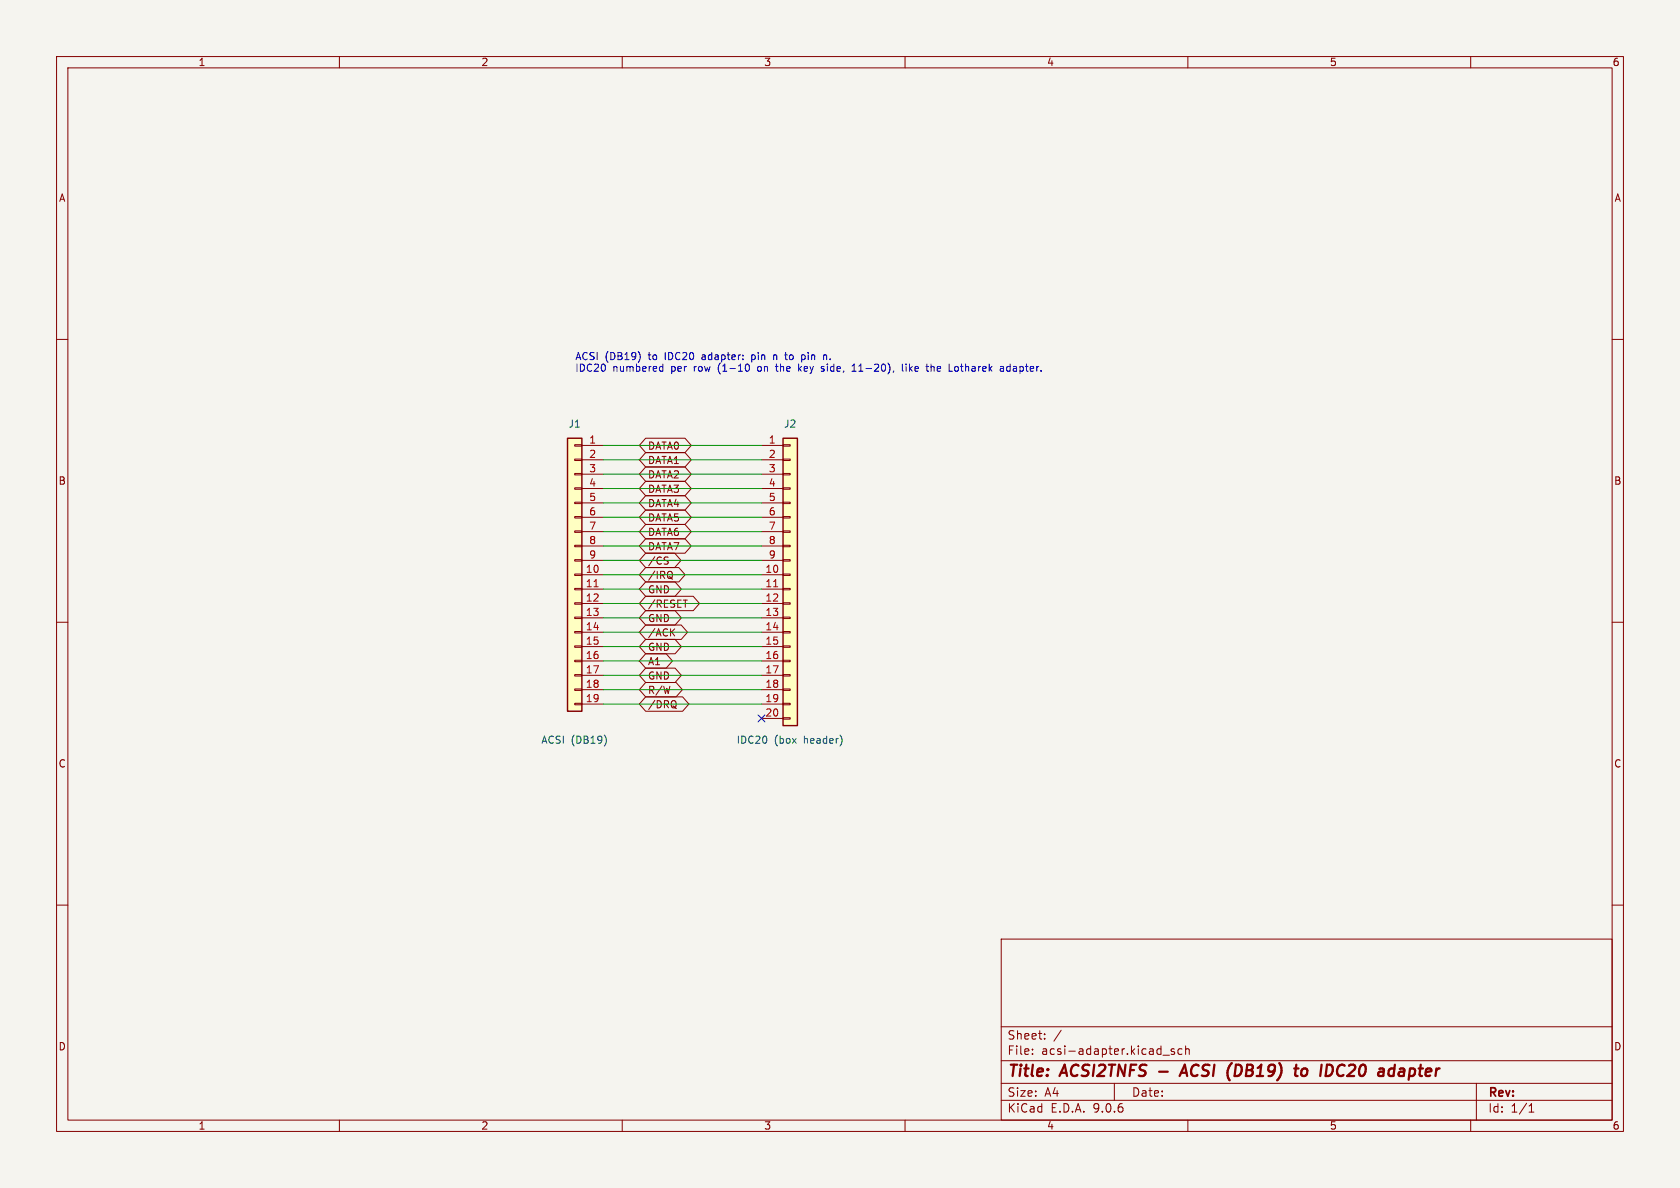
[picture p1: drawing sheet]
(kicad_sch
 (version 20250114)
 (generator "eeschema")
 (generator_version "9.0")
 (paper "A4")
 (title_block
  (title "ACSI2TNFS - ACSI (DB19) to IDC20 adapter"))
 (lib_symbols
  (symbol "Connector_Generic:Conn_01x19"
  (pin_names
   (offset 1.016) (hide yes))
  (exclude_from_sim no)
  (in_bom yes)
  (on_board yes)
  (property "Reference" "J" (at 0 25.4 0) (effects (font (size 1.27 1.27))))
  (property "Value" "Conn_01x19" (at 0 -25.4 0) (effects (font (size 1.27 1.27))))
  (property "Footprint" "" (at 0 0 0) (effects (font (size 1.27 1.27)) (hide yes)))
  (property "Datasheet" "~" (at 0 0 0) (effects (font (size 1.27 1.27)) (hide yes)))
  (property "Description" "Generic connector, single row, 01x19, script generated (kicad-library-utils/schlib/autogen/connector/)" (at 0 0 0) (effects (font (size 1.27 1.27)) (hide yes)))
  (symbol "Conn_01x19_1_1"
   (rectangle (start -1.27 24.13) (end 1.27 -24.13) (stroke (width 0.254) (type default)) (fill (type background)))
   (rectangle (start -1.27 22.987) (end 0 22.733) (stroke (width 0.1524) (type default)) (fill (type none)))
   (rectangle (start -1.27 20.447) (end 0 20.193) (stroke (width 0.1524) (type default)) (fill (type none)))
   (rectangle (start -1.27 17.907) (end 0 17.653) (stroke (width 0.1524) (type default)) (fill (type none)))
   (rectangle (start -1.27 15.367) (end 0 15.113) (stroke (width 0.1524) (type default)) (fill (type none)))
   (rectangle (start -1.27 12.827) (end 0 12.573) (stroke (width 0.1524) (type default)) (fill (type none)))
   (rectangle (start -1.27 10.287) (end 0 10.033) (stroke (width 0.1524) (type default)) (fill (type none)))
   (rectangle (start -1.27 7.747) (end 0 7.493) (stroke (width 0.1524) (type default)) (fill (type none)))
   (rectangle (start -1.27 5.207) (end 0 4.953) (stroke (width 0.1524) (type default)) (fill (type none)))
   (rectangle (start -1.27 2.667) (end 0 2.413) (stroke (width 0.1524) (type default)) (fill (type none)))
   (rectangle (start -1.27 0.127) (end 0 -0.127) (stroke (width 0.1524) (type default)) (fill (type none)))
   (rectangle (start -1.27 -2.413) (end 0 -2.667) (stroke (width 0.1524) (type default)) (fill (type none)))
   (rectangle (start -1.27 -4.953) (end 0 -5.207) (stroke (width 0.1524) (type default)) (fill (type none)))
   (rectangle (start -1.27 -7.493) (end 0 -7.747) (stroke (width 0.1524) (type default)) (fill (type none)))
   (rectangle (start -1.27 -10.033) (end 0 -10.287) (stroke (width 0.1524) (type default)) (fill (type none)))
   (rectangle (start -1.27 -12.573) (end 0 -12.827) (stroke (width 0.1524) (type default)) (fill (type none)))
   (rectangle (start -1.27 -15.113) (end 0 -15.367) (stroke (width 0.1524) (type default)) (fill (type none)))
   (rectangle (start -1.27 -17.653) (end 0 -17.907) (stroke (width 0.1524) (type default)) (fill (type none)))
   (rectangle (start -1.27 -20.193) (end 0 -20.447) (stroke (width 0.1524) (type default)) (fill (type none)))
   (rectangle (start -1.27 -22.733) (end 0 -22.987) (stroke (width 0.1524) (type default)) (fill (type none)))
   (pin passive line (at -5.08 22.86 0) (length 3.81) (name "Pin_1" (effects (font (size 1.27 1.27)))) (number "1" (effects (font (size 1.27 1.27)))))
   (pin passive line (at -5.08 20.32 0) (length 3.81) (name "Pin_2" (effects (font (size 1.27 1.27)))) (number "2" (effects (font (size 1.27 1.27)))))
   (pin passive line (at -5.08 17.78 0) (length 3.81) (name "Pin_3" (effects (font (size 1.27 1.27)))) (number "3" (effects (font (size 1.27 1.27)))))
   (pin passive line (at -5.08 15.24 0) (length 3.81) (name "Pin_4" (effects (font (size 1.27 1.27)))) (number "4" (effects (font (size 1.27 1.27)))))
   (pin passive line (at -5.08 12.7 0) (length 3.81) (name "Pin_5" (effects (font (size 1.27 1.27)))) (number "5" (effects (font (size 1.27 1.27)))))
   (pin passive line (at -5.08 10.16 0) (length 3.81) (name "Pin_6" (effects (font (size 1.27 1.27)))) (number "6" (effects (font (size 1.27 1.27)))))
   (pin passive line (at -5.08 7.62 0) (length 3.81) (name "Pin_7" (effects (font (size 1.27 1.27)))) (number "7" (effects (font (size 1.27 1.27)))))
   (pin passive line (at -5.08 5.08 0) (length 3.81) (name "Pin_8" (effects (font (size 1.27 1.27)))) (number "8" (effects (font (size 1.27 1.27)))))
   (pin passive line (at -5.08 2.54 0) (length 3.81) (name "Pin_9" (effects (font (size 1.27 1.27)))) (number "9" (effects (font (size 1.27 1.27)))))
   (pin passive line (at -5.08 0 0) (length 3.81) (name "Pin_10" (effects (font (size 1.27 1.27)))) (number "10" (effects (font (size 1.27 1.27)))))
   (pin passive line (at -5.08 -2.54 0) (length 3.81) (name "Pin_11" (effects (font (size 1.27 1.27)))) (number "11" (effects (font (size 1.27 1.27)))))
   (pin passive line (at -5.08 -5.08 0) (length 3.81) (name "Pin_12" (effects (font (size 1.27 1.27)))) (number "12" (effects (font (size 1.27 1.27)))))
   (pin passive line (at -5.08 -7.62 0) (length 3.81) (name "Pin_13" (effects (font (size 1.27 1.27)))) (number "13" (effects (font (size 1.27 1.27)))))
   (pin passive line (at -5.08 -10.16 0) (length 3.81) (name "Pin_14" (effects (font (size 1.27 1.27)))) (number "14" (effects (font (size 1.27 1.27)))))
   (pin passive line (at -5.08 -12.7 0) (length 3.81) (name "Pin_15" (effects (font (size 1.27 1.27)))) (number "15" (effects (font (size 1.27 1.27)))))
   (pin passive line (at -5.08 -15.24 0) (length 3.81) (name "Pin_16" (effects (font (size 1.27 1.27)))) (number "16" (effects (font (size 1.27 1.27)))))
   (pin passive line (at -5.08 -17.78 0) (length 3.81) (name "Pin_17" (effects (font (size 1.27 1.27)))) (number "17" (effects (font (size 1.27 1.27)))))
   (pin passive line (at -5.08 -20.32 0) (length 3.81) (name "Pin_18" (effects (font (size 1.27 1.27)))) (number "18" (effects (font (size 1.27 1.27)))))
   (pin passive line (at -5.08 -22.86 0) (length 3.81) (name "Pin_19" (effects (font (size 1.27 1.27)))) (number "19" (effects (font (size 1.27 1.27))))))
  (embedded_fonts no))
  (symbol "Connector_Generic:Conn_01x20"
  (pin_names
   (offset 1.016) (hide yes))
  (exclude_from_sim no)
  (in_bom yes)
  (on_board yes)
  (property "Reference" "J" (at 0 25.4 0) (effects (font (size 1.27 1.27))))
  (property "Value" "Conn_01x20" (at 0 -27.94 0) (effects (font (size 1.27 1.27))))
  (property "Footprint" "" (at 0 0 0) (effects (font (size 1.27 1.27)) (hide yes)))
  (property "Datasheet" "~" (at 0 0 0) (effects (font (size 1.27 1.27)) (hide yes)))
  (property "Description" "Generic connector, single row, 01x20, script generated (kicad-library-utils/schlib/autogen/connector/)" (at 0 0 0) (effects (font (size 1.27 1.27)) (hide yes)))
  (symbol "Conn_01x20_1_1"
   (rectangle (start -1.27 24.13) (end 1.27 -26.67) (stroke (width 0.254) (type default)) (fill (type background)))
   (rectangle (start -1.27 22.987) (end 0 22.733) (stroke (width 0.1524) (type default)) (fill (type none)))
   (rectangle (start -1.27 20.447) (end 0 20.193) (stroke (width 0.1524) (type default)) (fill (type none)))
   (rectangle (start -1.27 17.907) (end 0 17.653) (stroke (width 0.1524) (type default)) (fill (type none)))
   (rectangle (start -1.27 15.367) (end 0 15.113) (stroke (width 0.1524) (type default)) (fill (type none)))
   (rectangle (start -1.27 12.827) (end 0 12.573) (stroke (width 0.1524) (type default)) (fill (type none)))
   (rectangle (start -1.27 10.287) (end 0 10.033) (stroke (width 0.1524) (type default)) (fill (type none)))
   (rectangle (start -1.27 7.747) (end 0 7.493) (stroke (width 0.1524) (type default)) (fill (type none)))
   (rectangle (start -1.27 5.207) (end 0 4.953) (stroke (width 0.1524) (type default)) (fill (type none)))
   (rectangle (start -1.27 2.667) (end 0 2.413) (stroke (width 0.1524) (type default)) (fill (type none)))
   (rectangle (start -1.27 0.127) (end 0 -0.127) (stroke (width 0.1524) (type default)) (fill (type none)))
   (rectangle (start -1.27 -2.413) (end 0 -2.667) (stroke (width 0.1524) (type default)) (fill (type none)))
   (rectangle (start -1.27 -4.953) (end 0 -5.207) (stroke (width 0.1524) (type default)) (fill (type none)))
   (rectangle (start -1.27 -7.493) (end 0 -7.747) (stroke (width 0.1524) (type default)) (fill (type none)))
   (rectangle (start -1.27 -10.033) (end 0 -10.287) (stroke (width 0.1524) (type default)) (fill (type none)))
   (rectangle (start -1.27 -12.573) (end 0 -12.827) (stroke (width 0.1524) (type default)) (fill (type none)))
   (rectangle (start -1.27 -15.113) (end 0 -15.367) (stroke (width 0.1524) (type default)) (fill (type none)))
   (rectangle (start -1.27 -17.653) (end 0 -17.907) (stroke (width 0.1524) (type default)) (fill (type none)))
   (rectangle (start -1.27 -20.193) (end 0 -20.447) (stroke (width 0.1524) (type default)) (fill (type none)))
   (rectangle (start -1.27 -22.733) (end 0 -22.987) (stroke (width 0.1524) (type default)) (fill (type none)))
   (rectangle (start -1.27 -25.273) (end 0 -25.527) (stroke (width 0.1524) (type default)) (fill (type none)))
   (pin passive line (at -5.08 22.86 0) (length 3.81) (name "Pin_1" (effects (font (size 1.27 1.27)))) (number "1" (effects (font (size 1.27 1.27)))))
   (pin passive line (at -5.08 20.32 0) (length 3.81) (name "Pin_2" (effects (font (size 1.27 1.27)))) (number "2" (effects (font (size 1.27 1.27)))))
   (pin passive line (at -5.08 17.78 0) (length 3.81) (name "Pin_3" (effects (font (size 1.27 1.27)))) (number "3" (effects (font (size 1.27 1.27)))))
   (pin passive line (at -5.08 15.24 0) (length 3.81) (name "Pin_4" (effects (font (size 1.27 1.27)))) (number "4" (effects (font (size 1.27 1.27)))))
   (pin passive line (at -5.08 12.7 0) (length 3.81) (name "Pin_5" (effects (font (size 1.27 1.27)))) (number "5" (effects (font (size 1.27 1.27)))))
   (pin passive line (at -5.08 10.16 0) (length 3.81) (name "Pin_6" (effects (font (size 1.27 1.27)))) (number "6" (effects (font (size 1.27 1.27)))))
   (pin passive line (at -5.08 7.62 0) (length 3.81) (name "Pin_7" (effects (font (size 1.27 1.27)))) (number "7" (effects (font (size 1.27 1.27)))))
   (pin passive line (at -5.08 5.08 0) (length 3.81) (name "Pin_8" (effects (font (size 1.27 1.27)))) (number "8" (effects (font (size 1.27 1.27)))))
   (pin passive line (at -5.08 2.54 0) (length 3.81) (name "Pin_9" (effects (font (size 1.27 1.27)))) (number "9" (effects (font (size 1.27 1.27)))))
   (pin passive line (at -5.08 0 0) (length 3.81) (name "Pin_10" (effects (font (size 1.27 1.27)))) (number "10" (effects (font (size 1.27 1.27)))))
   (pin passive line (at -5.08 -2.54 0) (length 3.81) (name "Pin_11" (effects (font (size 1.27 1.27)))) (number "11" (effects (font (size 1.27 1.27)))))
   (pin passive line (at -5.08 -5.08 0) (length 3.81) (name "Pin_12" (effects (font (size 1.27 1.27)))) (number "12" (effects (font (size 1.27 1.27)))))
   (pin passive line (at -5.08 -7.62 0) (length 3.81) (name "Pin_13" (effects (font (size 1.27 1.27)))) (number "13" (effects (font (size 1.27 1.27)))))
   (pin passive line (at -5.08 -10.16 0) (length 3.81) (name "Pin_14" (effects (font (size 1.27 1.27)))) (number "14" (effects (font (size 1.27 1.27)))))
   (pin passive line (at -5.08 -12.7 0) (length 3.81) (name "Pin_15" (effects (font (size 1.27 1.27)))) (number "15" (effects (font (size 1.27 1.27)))))
   (pin passive line (at -5.08 -15.24 0) (length 3.81) (name "Pin_16" (effects (font (size 1.27 1.27)))) (number "16" (effects (font (size 1.27 1.27)))))
   (pin passive line (at -5.08 -17.78 0) (length 3.81) (name "Pin_17" (effects (font (size 1.27 1.27)))) (number "17" (effects (font (size 1.27 1.27)))))
   (pin passive line (at -5.08 -20.32 0) (length 3.81) (name "Pin_18" (effects (font (size 1.27 1.27)))) (number "18" (effects (font (size 1.27 1.27)))))
   (pin passive line (at -5.08 -22.86 0) (length 3.81) (name "Pin_19" (effects (font (size 1.27 1.27)))) (number "19" (effects (font (size 1.27 1.27)))))
   (pin passive line (at -5.08 -25.4 0) (length 3.81) (name "Pin_20" (effects (font (size 1.27 1.27)))) (number "20" (effects (font (size 1.27 1.27))))))
  (embedded_fonts no)))
 (symbol
  (lib_id "Connector_Generic:Conn_01x19")
  (at 101.6 101.6 0)
  (mirror y)
  (unit 1)
  (exclude_from_sim no)
  (in_bom yes)
  (on_board yes)
  (dnp no)
  (property "Reference" "J1" (at 101.6 74.93 0) (effects (font (size 1.27 1.27))))
  (property "Value" "ACSI (DB19)" (at 101.6 130.81 0) (effects (font (size 1.27 1.27))))
  (property "Footprint" "ACSI Connector:ACSI_DB19_Male_WAGO_243-131" (at 101.6 101.6 0) (effects (font (size 1.27 1.27)) (hide yes)))
  (property "Datasheet" "~" (at 101.6 101.6 0) (effects (font (size 1.27 1.27)) (hide yes)))
  (property "Description" "" (at 101.6 101.6 0) (effects (font (size 1.27 1.27)) (hide yes)))
  (pin "1")
  (pin "2")
  (pin "3")
  (pin "4")
  (pin "5")
  (pin "6")
  (pin "7")
  (pin "8")
  (pin "9")
  (pin "10")
  (pin "11")
  (pin "12")
  (pin "13")
  (pin "14")
  (pin "15")
  (pin "16")
  (pin "17")
  (pin "18")
  (pin "19"))
 (symbol
  (lib_id "Connector_Generic:Conn_01x20")
  (at 139.7 101.6 0)
  (unit 1)
  (exclude_from_sim no)
  (in_bom yes)
  (on_board yes)
  (dnp no)
  (property "Reference" "J2" (at 139.7 74.93 0) (effects (font (size 1.27 1.27))))
  (property "Value" "IDC20 (box header)" (at 139.7 130.81 0) (effects (font (size 1.27 1.27))))
  (property "Footprint" "Library:IDC-Header_2x10_P2.54mm_Vertical_NR_PER_ROW" (at 139.7 101.6 0) (effects (font (size 1.27 1.27)) (hide yes)))
  (property "Datasheet" "~" (at 139.7 101.6 0) (effects (font (size 1.27 1.27)) (hide yes)))
  (property "Description" "" (at 139.7 101.6 0) (effects (font (size 1.27 1.27)) (hide yes)))
  (pin "1")
  (pin "2")
  (pin "3")
  (pin "4")
  (pin "5")
  (pin "6")
  (pin "7")
  (pin "8")
  (pin "9")
  (pin "10")
  (pin "11")
  (pin "12")
  (pin "13")
  (pin "14")
  (pin "15")
  (pin "16")
  (pin "17")
  (pin "18")
  (pin "19")
  (pin "20"))
 (wire
  (pts (xy 106.68 78.74) (xy 134.62 78.74))
  (stroke (width 0) (type default)))
 (global_label "DATA0"
  (shape bidirectional)
  (at 113.03 78.74 0)
  (fields_autoplaced yes)
  (effects (font (size 1.27 1.27)) (justify left))
  (property "Intersheetrefs" "${INTERSHEET_REFS}" (at 113.03 78.74 0) (effects (font (size 1.27 1.27)) (justify left) (hide yes))))
 (wire
  (pts (xy 106.68 81.28) (xy 134.62 81.28))
  (stroke (width 0) (type default)))
 (global_label "DATA1"
  (shape bidirectional)
  (at 113.03 81.28 0)
  (fields_autoplaced yes)
  (effects (font (size 1.27 1.27)) (justify left))
  (property "Intersheetrefs" "${INTERSHEET_REFS}" (at 113.03 81.28 0) (effects (font (size 1.27 1.27)) (justify left) (hide yes))))
 (wire
  (pts (xy 106.68 83.82) (xy 134.62 83.82))
  (stroke (width 0) (type default)))
 (global_label "DATA2"
  (shape bidirectional)
  (at 113.03 83.82 0)
  (fields_autoplaced yes)
  (effects (font (size 1.27 1.27)) (justify left))
  (property "Intersheetrefs" "${INTERSHEET_REFS}" (at 113.03 83.82 0) (effects (font (size 1.27 1.27)) (justify left) (hide yes))))
 (wire
  (pts (xy 106.68 86.36) (xy 134.62 86.36))
  (stroke (width 0) (type default)))
 (global_label "DATA3"
  (shape bidirectional)
  (at 113.03 86.36 0)
  (fields_autoplaced yes)
  (effects (font (size 1.27 1.27)) (justify left))
  (property "Intersheetrefs" "${INTERSHEET_REFS}" (at 113.03 86.36 0) (effects (font (size 1.27 1.27)) (justify left) (hide yes))))
 (wire
  (pts (xy 106.68 88.9) (xy 134.62 88.9))
  (stroke (width 0) (type default)))
 (global_label "DATA4"
  (shape bidirectional)
  (at 113.03 88.9 0)
  (fields_autoplaced yes)
  (effects (font (size 1.27 1.27)) (justify left))
  (property "Intersheetrefs" "${INTERSHEET_REFS}" (at 113.03 88.9 0) (effects (font (size 1.27 1.27)) (justify left) (hide yes))))
 (wire
  (pts (xy 106.68 91.44) (xy 134.62 91.44))
  (stroke (width 0) (type default)))
 (global_label "DATA5"
  (shape bidirectional)
  (at 113.03 91.44 0)
  (fields_autoplaced yes)
  (effects (font (size 1.27 1.27)) (justify left))
  (property "Intersheetrefs" "${INTERSHEET_REFS}" (at 113.03 91.44 0) (effects (font (size 1.27 1.27)) (justify left) (hide yes))))
 (wire
  (pts (xy 106.68 93.98) (xy 134.62 93.98))
  (stroke (width 0) (type default)))
 (global_label "DATA6"
  (shape bidirectional)
  (at 113.03 93.98 0)
  (fields_autoplaced yes)
  (effects (font (size 1.27 1.27)) (justify left))
  (property "Intersheetrefs" "${INTERSHEET_REFS}" (at 113.03 93.98 0) (effects (font (size 1.27 1.27)) (justify left) (hide yes))))
 (wire
  (pts (xy 106.68 96.52) (xy 134.62 96.52))
  (stroke (width 0) (type default)))
 (global_label "DATA7"
  (shape bidirectional)
  (at 113.03 96.52 0)
  (fields_autoplaced yes)
  (effects (font (size 1.27 1.27)) (justify left))
  (property "Intersheetrefs" "${INTERSHEET_REFS}" (at 113.03 96.52 0) (effects (font (size 1.27 1.27)) (justify left) (hide yes))))
 (wire
  (pts (xy 106.68 99.06) (xy 134.62 99.06))
  (stroke (width 0) (type default)))
 (global_label "{slash}CS"
  (shape bidirectional)
  (at 113.03 99.06 0)
  (fields_autoplaced yes)
  (effects (font (size 1.27 1.27)) (justify left))
  (property "Intersheetrefs" "${INTERSHEET_REFS}" (at 113.03 99.06 0) (effects (font (size 1.27 1.27)) (justify left) (hide yes))))
 (wire
  (pts (xy 106.68 101.6) (xy 134.62 101.6))
  (stroke (width 0) (type default)))
 (global_label "{slash}IRQ"
  (shape bidirectional)
  (at 113.03 101.6 0)
  (fields_autoplaced yes)
  (effects (font (size 1.27 1.27)) (justify left))
  (property "Intersheetrefs" "${INTERSHEET_REFS}" (at 113.03 101.6 0) (effects (font (size 1.27 1.27)) (justify left) (hide yes))))
 (wire
  (pts (xy 106.68 104.14) (xy 134.62 104.14))
  (stroke (width 0) (type default)))
 (global_label "GND"
  (shape bidirectional)
  (at 113.03 104.14 0)
  (fields_autoplaced yes)
  (effects (font (size 1.27 1.27)) (justify left))
  (property "Intersheetrefs" "${INTERSHEET_REFS}" (at 113.03 104.14 0) (effects (font (size 1.27 1.27)) (justify left) (hide yes))))
 (wire
  (pts (xy 106.68 106.68) (xy 134.62 106.68))
  (stroke (width 0) (type default)))
 (global_label "{slash}RESET"
  (shape bidirectional)
  (at 113.03 106.68 0)
  (fields_autoplaced yes)
  (effects (font (size 1.27 1.27)) (justify left))
  (property "Intersheetrefs" "${INTERSHEET_REFS}" (at 113.03 106.68 0) (effects (font (size 1.27 1.27)) (justify left) (hide yes))))
 (wire
  (pts (xy 106.68 109.22) (xy 134.62 109.22))
  (stroke (width 0) (type default)))
 (global_label "GND"
  (shape bidirectional)
  (at 113.03 109.22 0)
  (fields_autoplaced yes)
  (effects (font (size 1.27 1.27)) (justify left))
  (property "Intersheetrefs" "${INTERSHEET_REFS}" (at 113.03 109.22 0) (effects (font (size 1.27 1.27)) (justify left) (hide yes))))
 (wire
  (pts (xy 106.68 111.76) (xy 134.62 111.76))
  (stroke (width 0) (type default)))
 (global_label "{slash}ACK"
  (shape bidirectional)
  (at 113.03 111.76 0)
  (fields_autoplaced yes)
  (effects (font (size 1.27 1.27)) (justify left))
  (property "Intersheetrefs" "${INTERSHEET_REFS}" (at 113.03 111.76 0) (effects (font (size 1.27 1.27)) (justify left) (hide yes))))
 (wire
  (pts (xy 106.68 114.3) (xy 134.62 114.3))
  (stroke (width 0) (type default)))
 (global_label "GND"
  (shape bidirectional)
  (at 113.03 114.3 0)
  (fields_autoplaced yes)
  (effects (font (size 1.27 1.27)) (justify left))
  (property "Intersheetrefs" "${INTERSHEET_REFS}" (at 113.03 114.3 0) (effects (font (size 1.27 1.27)) (justify left) (hide yes))))
 (wire
  (pts (xy 106.68 116.84) (xy 134.62 116.84))
  (stroke (width 0) (type default)))
 (global_label "A1"
  (shape bidirectional)
  (at 113.03 116.84 0)
  (fields_autoplaced yes)
  (effects (font (size 1.27 1.27)) (justify left))
  (property "Intersheetrefs" "${INTERSHEET_REFS}" (at 113.03 116.84 0) (effects (font (size 1.27 1.27)) (justify left) (hide yes))))
 (wire
  (pts (xy 106.68 119.38) (xy 134.62 119.38))
  (stroke (width 0) (type default)))
 (global_label "GND"
  (shape bidirectional)
  (at 113.03 119.38 0)
  (fields_autoplaced yes)
  (effects (font (size 1.27 1.27)) (justify left))
  (property "Intersheetrefs" "${INTERSHEET_REFS}" (at 113.03 119.38 0) (effects (font (size 1.27 1.27)) (justify left) (hide yes))))
 (wire
  (pts (xy 106.68 121.92) (xy 134.62 121.92))
  (stroke (width 0) (type default)))
 (global_label "R{slash}W"
  (shape bidirectional)
  (at 113.03 121.92 0)
  (fields_autoplaced yes)
  (effects (font (size 1.27 1.27)) (justify left))
  (property "Intersheetrefs" "${INTERSHEET_REFS}" (at 113.03 121.92 0) (effects (font (size 1.27 1.27)) (justify left) (hide yes))))
 (wire
  (pts (xy 106.68 124.46) (xy 134.62 124.46))
  (stroke (width 0) (type default)))
 (global_label "{slash}DRQ"
  (shape bidirectional)
  (at 113.03 124.46 0)
  (fields_autoplaced yes)
  (effects (font (size 1.27 1.27)) (justify left))
  (property "Intersheetrefs" "${INTERSHEET_REFS}" (at 113.03 124.46 0) (effects (font (size 1.27 1.27)) (justify left) (hide yes))))
 (no_connect
  (at 134.62 127))
 (text "ACSI (DB19) to IDC20 adapter: pin n to pin n.\nIDC20 numbered per row (1-10 on the key side, 11-20), like the Lotharek adapter."
  (exclude_from_sim no)
  (at 101.6 66.04 0)
  (effects (font (size 1.27 1.27)) (justify left bottom)))
 (sheet_instances
  (path ""
   (page "1")))
 (embedded_fonts no))
